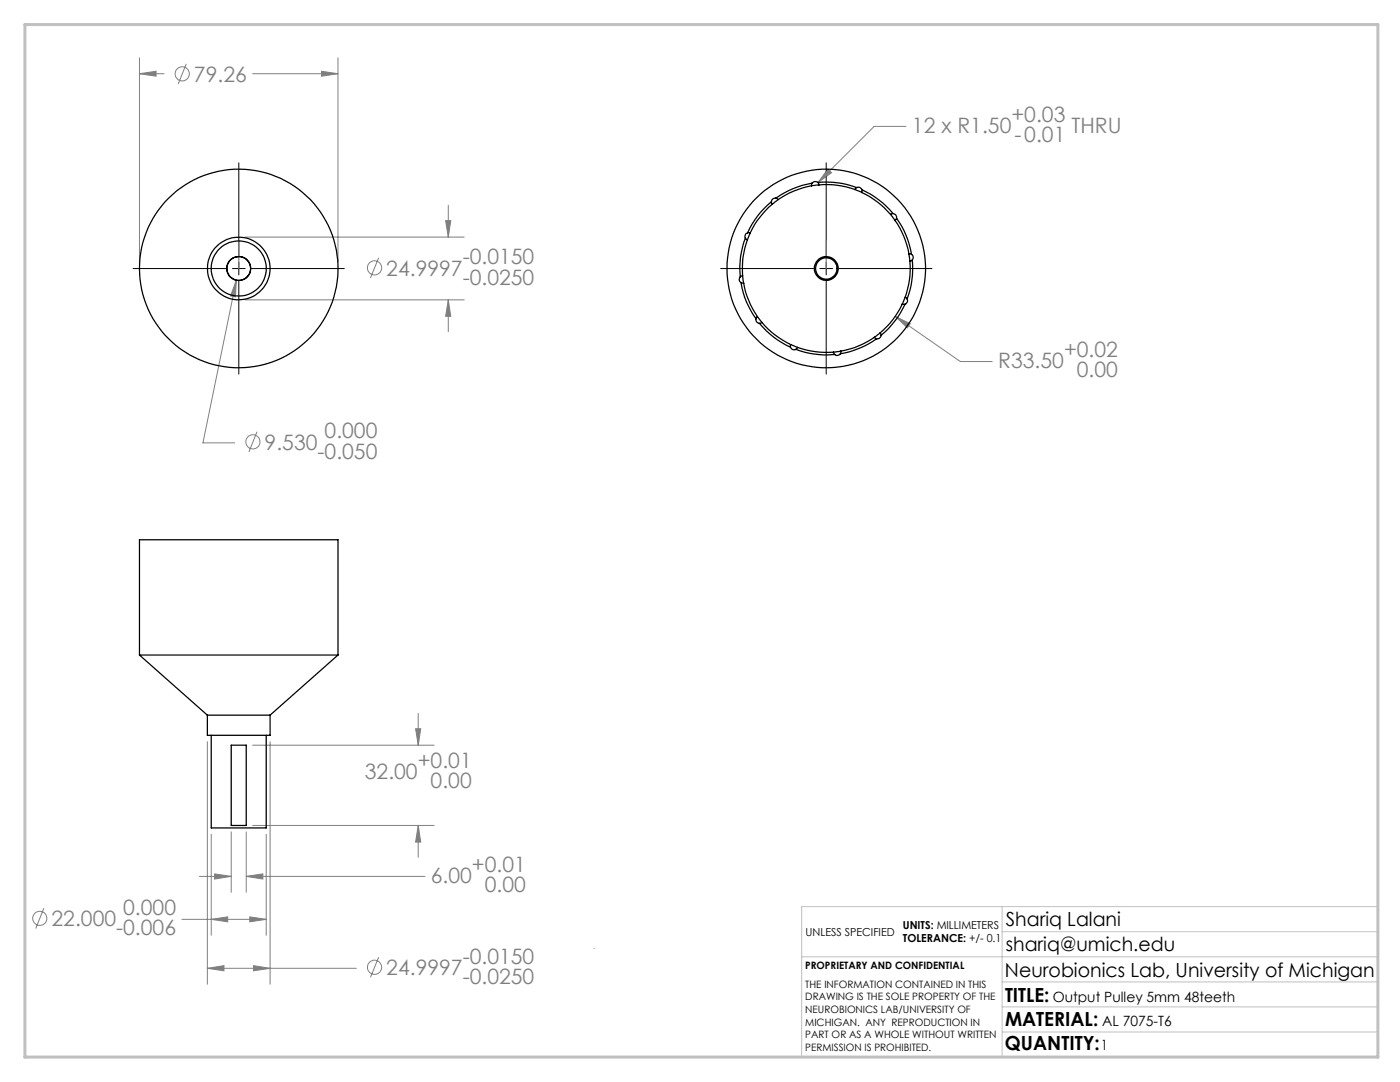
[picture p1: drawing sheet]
<svg xmlns="http://www.w3.org/2000/svg" width="279mm" height="216mm" viewBox="0 0 279 216" stroke-linecap="round" stroke-linejoin="round" font-family="sans-serif">
<g fill="none" stroke="#808080" stroke-width=".2">
<path d="M27.8 11.5v40.8M27.8 14.7h4.9M27.8 14.7l3.4-.5v1zM37.2 12.7l-1.6 4.1M50.4 14.7h17.1M64.2 14.2l3.3 .5-3.3 .5zM67.5 11.5v40.8M165.2 33.8l.7 .7-2.7 1.9zM180.8 25.2h-6.4l-11.2 11.2M47.2 55.9l-6.7 32.5h6.3M47.2 55.9l-.2 3.3-1-.1zM48.9 47.3h43.7"/>
<path d="M48.9 59.8h43.7M75.6 51.4l-1.7 4.1M88.9 44h1.1l-.5 3.3zM89.5 41v6.3M89.5 59.8v6.4M89.5 59.8l.5 3.3h-1.1zM178.6 63.1l3 1.5-.5 .8zM178.6 63.1l13.1 9h6.3M51.3 86.1l-1.6 4.1M41.4 148v48.4M50.4 148.7h36.2M53.9 148v48.4"/>
<path d="M82.9 145.4h1.1l-.5 3.3zM83.5 142.3v6.4M39.8 174.9h6.3M42.2 166.5v20.1M42.8 174.4l3.3 .5-3.3 .5zM46.1 166v12M49.1 166v12M49.1 174.9h35.7M49.1 174.9l3.4-.5v1zM50.4 164.7h36.2M53.1 166.5v20.1M83.5 164.7v6.4"/>
<path d="M83.5 164.7l.5 3.3h-1.1zM8.7 181.2l-1.6 4.1M36.3 183.4h16.8M41.4 193.2h29.7M41.4 193.2l3.3-.5v1zM42.2 183.4l3.2-.4v.9zM49.8 183l3.3 .4-3.3 .5zM50.6 192.7l3.3 .5-3.3 .5zM75.6 191l-1.7 4"/>
<circle cx="36.4" cy="14.7" r="1.42"/>
<circle cx="74.8" cy="53.5" r="1.41"/>
<circle cx="50.5" cy="88.2" r="1.41"/>
<circle cx="7.9" cy="183.2" r="1.41"/>
<circle cx="74.8" cy="193" r="1.41"/>
</g>
<path d="M118.6 189.2v.1M160 190.9h115M200 185.9h75M200 180.9v30M200 195.9h75M275 180.9h-115v30M200 205.9h75M200 200.9h75" fill="none" stroke="#c0c0c0" stroke-width=".2"/>
<path d="M5 4.9h270v206h-270z" fill="none" stroke="#c0c0c0" stroke-width=".6"/>
<path d="M47.7 32.5v18.5M164.9 32.5v18.5M26.6 53.6h18.5M46.4 53.6h2.5M47.7 52.3v2.6M47.7 56.1v18.5M50.2 53.6h18.5M143.8 53.6h18.5M163.6 53.6h2.6M164.9 52.3v2.6M164.9 56.1v18.5M167.4 53.6h18.6" fill="none" stroke="#000" stroke-width=".2"/>
<path d="M47.7 48.1v5.5M164.9 48.1v5.5" fill="none" stroke="#808080" stroke-width=".25"/>
<path d="M88.9 44h1.1l-.5 3.3zM89.5 59.8l.5 3.3h-1.1zM27.8 14.7l3.4-.5v1zM64.2 14.2l3.3 .5-3.3 .5zM47.2 55.9l-1.2 3.2 1 .1zM49.1 174.9l3.4-.5v1zM42.8 174.4l3.3 .5-3.3 .5zM83.5 164.7l.5 3.3h-1.1zM82.9 145.4h1.1l-.5 3.3zM41.4 193.2l3.3-.5v1zM50.6 192.7l3.3 .5-3.3 .5zM49.8 183l3.3 .4-3.3 .5zM42.2 183.4l3.2-.4v.9zM165.2 33.8l-2 2.6 2.7-1.9zM178.6 63.1l2.5 2.3 .5-.8z" fill="#808080"/>
<g fill="none" stroke="#000" stroke-width=".25">
<path d="M154.8 39.5a.74 .74 0 0 0-.8 .8M154.8 39.5l.5 .3M155.3 39.8l-1.2 .9M162 37.1a17.6 17.6 0 0 0-6.7 2.7M162.1 36.5a17.8 17.8 0 0 0-7.3 3M162.1 36.5l-.1 .6M163.2 36.4a17.4 17.4 0 0 1 7.8 1M163.2 36.4a.77 .77 0 0 0-1.1 .1M163.2 36.4l.2 .5M163.4 36.9a16.8 16.8 0 0 1 7.2 .9M163.4 36.9l-1.4 .2M170.6 37.8l1.4 .6"/>
<path d="M171 37.4a.74 .74 0 0 1 1 .5M171 37.4l-.4 .4M172 38.4a16.9 16.9 0 0 1 5.7 4.4M172 37.9a17.7 17.7 0 0 1 6.2 4.7M172 37.9v.5M147.7 55.2a.71 .71 0 0 0 .2 1.2M147.9 56.4a16.1 16.1 0 0 0 3 7.2M147.9 56.4l.5 .1M148.2 55l-.5 .2M148.2 55l.2 1.5M148.4 56.5a17.6 17.6 0 0 0 2.8 6.7M148.8 47.5a16.3 16.3 0 0 0-1.1 7.7"/>
<path d="M148.8 47.5l.4 .4M149.2 47.9a16.1 16.1 0 0 0-1 7.1M149.2 46.5a.72 .72 0 0 0-.4 1M149.2 46.5h.5M149.7 46.5l-.5 1.4M154 40.3a16.7 16.7 0 0 0-4.8 6.2M154 40.3l.1 .4M154.1 40.7a17.9 17.9 0 0 0-4.4 5.8M177.7 42.8l.9 1.2M178.2 42.6a.79 .79 0 0 1 .7 .9M178.2 42.6l-.5 .2M178.6 44a16.4 16.4 0 0 1 2.8 6.7"/>
<path d="M178.9 43.5a17.8 17.8 0 0 1 3 7.3M178.9 43.5l-.3 .5M180.7 59.3l.3 .4M180.7 59.3l-.6 1.4M181 59.7a.76 .76 0 0 1-.4 1M181.4 50.7l.5 .1M181.4 50.7l.2 1.4M181.6 52.1a16.8 16.8 0 0 1-.9 7.2M181.9 50.8a.77 .77 0 0 1 .2 1.1M182.1 51.9a17.6 17.6 0 0 1-1.1 7.8M182.1 51.9l-.5 .2M150.9 63.6a.75 .75 0 0 0 .7 .9"/>
<path d="M151.2 63.2l-.3 .4M151.2 63.2l.9 1.1M151.6 64.5a17.5 17.5 0 0 0 6.2 4.8M152.1 64.3a17 17 0 0 0 5.7 4.5M152.1 64.3l-.5 .2M157.8 69.3a.74 .74 0 0 0 1 .4M157.8 68.8v.5M157.8 68.8l1.4 .5M158.8 69.7a17.4 17.4 0 0 0 7.8 1M159.2 69.3a17.6 17.6 0 0 0 7.1 1M159.2 69.3l-.4 .4M166.3 70.3l.3 .4"/>
<path d="M167.7 70.6a.77 .77 0 0 1-1.1 .1M167.8 70.1l-.1 .5M167.8 70.1l-1.5 .2M174.5 67.3a17 17 0 0 1-6.7 2.8M174.5 67.3l.4 .3M174.9 67.6a17.8 17.8 0 0 1-7.2 3M175.7 66.4l.1 .5M175.7 66.4l-1.2 .9M175.8 66.9a.74 .74 0 0 1-.9 .7M180.1 60.7a16.3 16.3 0 0 1-4.4 5.7M180.1 60.7h.5M180.6 60.7a18.1 18.1 0 0 1-4.8 6.2"/>
<path d="M27.8 130.7h39.7M27.8 130.7v-23h39.7v23M27.8 130.7l13.6 12M67.5 130.7l-13.6 12M41.4 142.7h12.5M41.4 142.7v4h12.5v-4M42.2 146.7v18.5h10.9v-18.5M46.1 148.7h3v16h-3z"/>
<circle cx="47.6" cy="53.6" r="5.5"/>
<circle cx="47.6" cy="53.6" r="19.8"/>
<circle cx="47.6" cy="53.6" r="2.38"/>
<circle cx="47.7" cy="53.6" r="6.2"/>
<circle cx="164.9" cy="53.6" r="2.14"/>
<circle cx="164.9" cy="53.6" r="2.38"/>
<circle cx="164.9" cy="53.6" r="19.8"/>
</g>
<g font-size="4.2" fill="#808080">
<text x="38.7" y="16.3">79.26</text>
<text x="182" y="26.6">12 x R1.50</text>
<text x="201.9" y="24.3">+0.03</text>
<text x="202.4" y="28.4">-0.01</text>
<text x="213.8" y="26.6">THRU</text>
<text x="92.3" y="52.7">-0.0150</text>
<text x="77.1" y="55">24.9997</text>
<text x="92.3" y="56.8">-0.0250</text>
<text x="212.3" y="71.2">+0.02</text>
<text x="199.2" y="73.5">R33.50</text>
<text x="214.9" y="75.3">0.00</text>
<text x="52.8" y="89.7">9.530</text>
<text x="64.8" y="87.4">0.000</text>
<text x="63.4" y="91.5">-0.050</text>
<text x="72.8" y="155.5">32.00</text>
<text x="83.4" y="153.2">+0.01</text>
<text x="85.9" y="157.3">0.00</text>
<text x="94.2" y="173.9">+0.01</text>
<text x="86" y="176.2">6.00</text>
<text x="96.8" y="178.1">0.00</text>
<text x="10.3" y="184.8">22.000</text>
<text x="24.6" y="182.5">0.000</text>
<text x="23.2" y="186.6">-0.006</text>
<text x="77.1" y="194.5">24.9997</text>
<text x="92.3" y="192.3">-0.0150</text>
<text x="92.3" y="196.4">-0.0250</text>
</g>
<g font-size="3.9">
<text x="200.7" y="184.8">Shariq Lalani</text>
<text x="200.7" y="189.8">shariq@umich.edu</text>
<text x="200.6" y="194.9">Neurobionics Lab, University of Michigan</text>
<text x="200.6" y="199.8">TITLE:</text>
<text x="200.6" y="209.5">QUANTITY:</text>
<text x="200.6" y="204.6">MATERIAL:</text>
</g>
<g font-size="2.8">
<text x="210.1" y="199.8">Output Pulley 5mm 48teeth</text>
<text x="219.7" y="209.5">1</text>
<text x="220" y="204.6">AL 7075-T6</text>
</g>
<g font-size="2.2">
<text x="180.2" y="185.3">UNITS: MILLIMETERS</text>
<text x="160.8" y="186.8">UNLESS SPECIFIED</text>
<text x="180.2" y="188">TOLERANCE: +/- 0.1</text>
</g>
<g font-size="2">
<text x="160.7" y="193.4">PROPRIETARY AND CONFIDENTIAL</text>
<text x="160.7" y="197.1">THE INFORMATION CONTAINED IN THIS</text>
<text x="160.7" y="199.6">DRAWING IS THE SOLE PROPERTY OF THE</text>
<text x="160.7" y="202.1">NEUROBIONICS LAB/UNIVERSITY OF</text>
<text x="160.7" y="204.6">MICHIGAN. ANY REPRODUCTION IN</text>
<text x="160.7" y="207.2">PART OR AS A WHOLE WITHOUT WRITTEN</text>
<text x="160.7" y="209.7">PERMISSION IS PROHIBITED.</text>
</g>
</svg>
